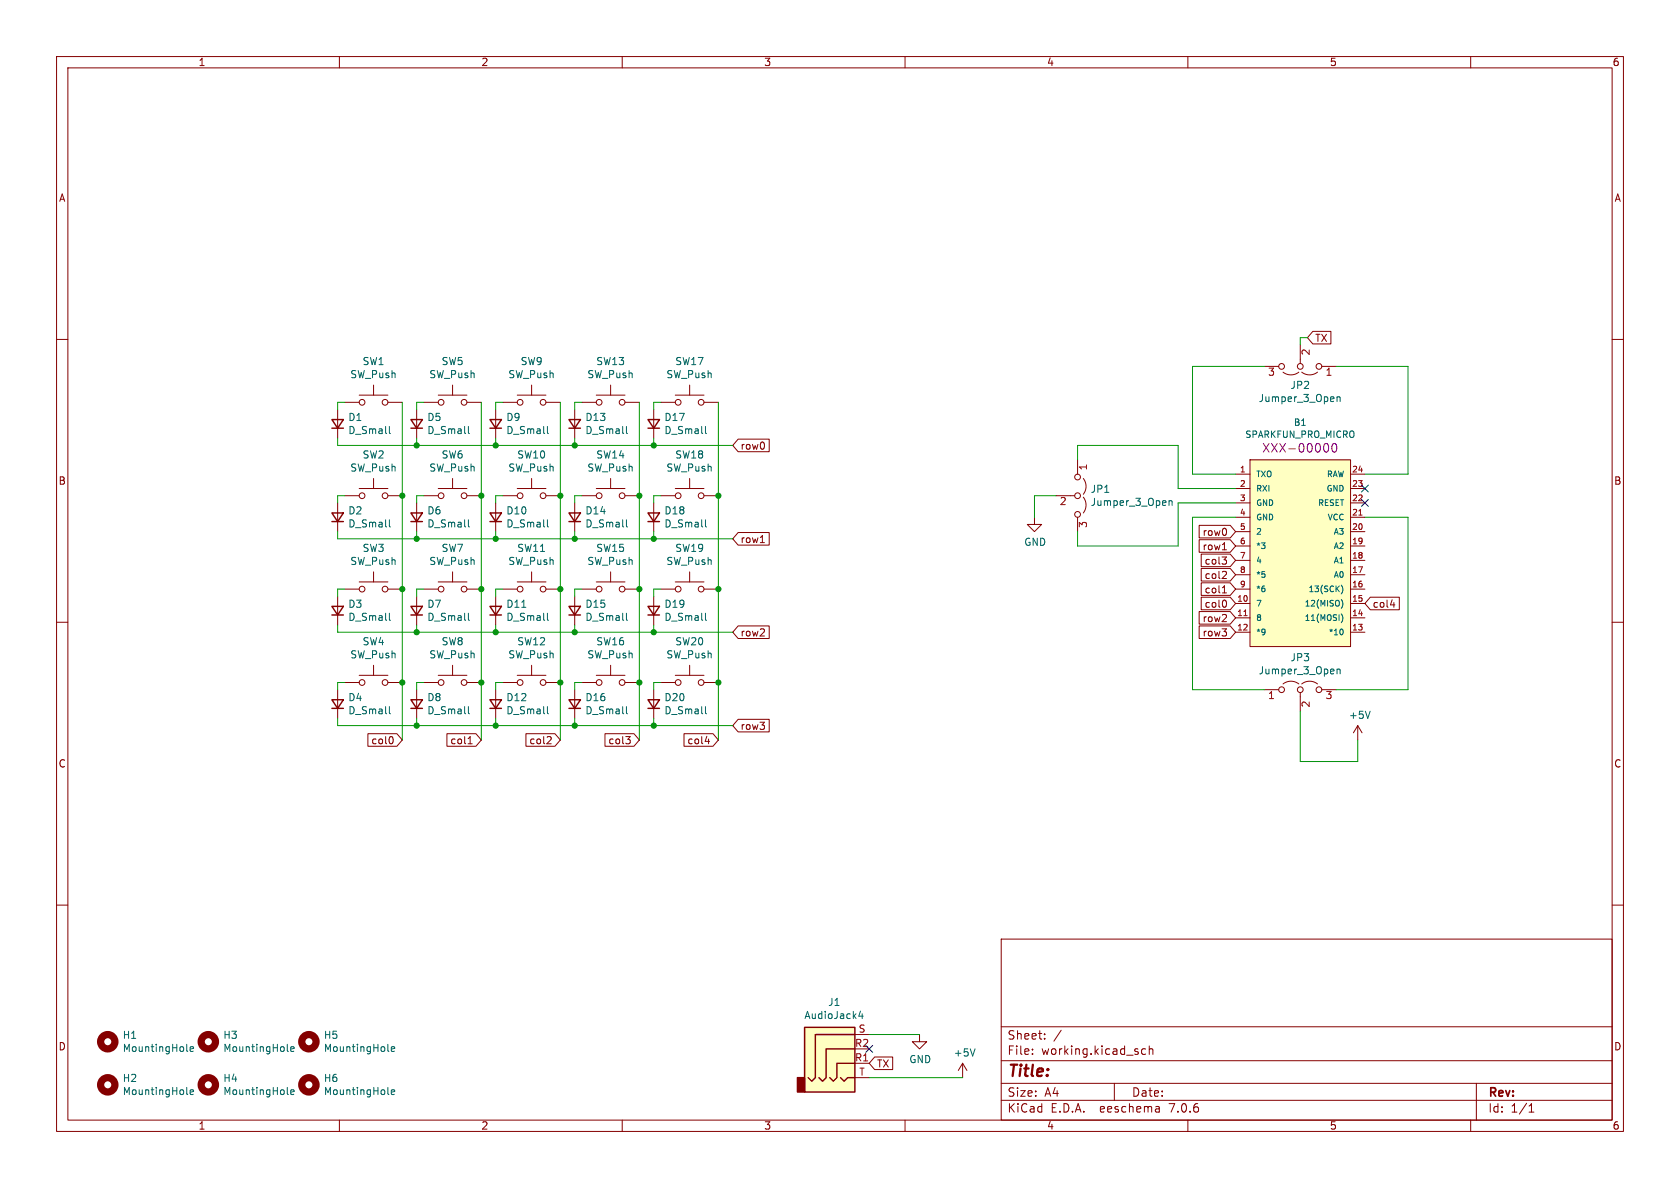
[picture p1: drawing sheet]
EESchema Schematic File Version 4
EELAYER 30 0
EELAYER END
$Descr A4 11693 8268
encoding utf-8
Sheet 1 1
Title ""
Date ""
Rev ""
Comp ""
Comment1 ""
Comment2 ""
Comment3 ""
Comment4 ""
$EndDescr
$Comp
L Switch:SW_Push SW1
U 1 1
P 2600 2800
F 0 "SW1" H 2600 3085 50  0000 C CNN
F 1 "SW_Push" H 2600 2994 50  0000 C CNN
F 2 "keyswitches:SW_PG1350_reversible" H 2600 3000 50  0001 C CNN
F 3 "~" H 2600 3000 50  0001 C CNN
	1    2600 2800
	1    0    0    -1  
$EndComp
$Comp
L Device:D_Small D1
U 1 1
P 2350 2950
F 0 "D1" V 2396 2880 50  0000 R CNN
F 1 "D_Small" V 2305 2880 50  0000 R CNN
F 2 "Diode_THT:D_T-1_P5.08mm_Horizontal" V 2350 2950 50  0001 C CNN
F 3 "~" V 2350 2950 50  0001 C CNN
	1    2350 2950
	0    -1   -1   0   
$EndComp
Wire Wire Line
	2400 2800 2350 2800
Wire Wire Line
	2350 2800 2350 2850
Wire Wire Line
	2350 3050 2350 3100
Wire Wire Line
	2350 3100 2900 3100
Wire Wire Line
	2800 2800 2800 3450
$Comp
L Switch:SW_Push SW2
U 1 1
P 2600 3450
F 0 "SW2" H 2600 3735 50  0000 C CNN
F 1 "SW_Push" H 2600 3644 50  0000 C CNN
F 2 "keyswitches:SW_PG1350_reversible" H 2600 3650 50  0001 C CNN
F 3 "~" H 2600 3650 50  0001 C CNN
	1    2600 3450
	1    0    0    -1  
$EndComp
$Comp
L Device:D_Small D2
U 1 1
P 2350 3600
F 0 "D2" V 2396 3530 50  0000 R CNN
F 1 "D_Small" V 2305 3530 50  0000 R CNN
F 2 "Diode_THT:D_T-1_P5.08mm_Horizontal" V 2350 3600 50  0001 C CNN
F 3 "~" V 2350 3600 50  0001 C CNN
	1    2350 3600
	0    -1   -1   0   
$EndComp
Wire Wire Line
	2400 3450 2350 3450
Wire Wire Line
	2350 3450 2350 3500
Wire Wire Line
	2350 3700 2350 3750
Wire Wire Line
	2350 3750 2900 3750
Wire Wire Line
	2800 3450 2800 4100
$Comp
L Switch:SW_Push SW3
U 1 1
P 2600 4100
F 0 "SW3" H 2600 4385 50  0000 C CNN
F 1 "SW_Push" H 2600 4294 50  0000 C CNN
F 2 "keyswitches:SW_PG1350_reversible" H 2600 4300 50  0001 C CNN
F 3 "~" H 2600 4300 50  0001 C CNN
	1    2600 4100
	1    0    0    -1  
$EndComp
$Comp
L Device:D_Small D3
U 1 1
P 2350 4250
F 0 "D3" V 2396 4180 50  0000 R CNN
F 1 "D_Small" V 2305 4180 50  0000 R CNN
F 2 "Diode_THT:D_T-1_P5.08mm_Horizontal" V 2350 4250 50  0001 C CNN
F 3 "~" V 2350 4250 50  0001 C CNN
	1    2350 4250
	0    -1   -1   0   
$EndComp
Wire Wire Line
	2400 4100 2350 4100
Wire Wire Line
	2350 4100 2350 4150
Wire Wire Line
	2350 4350 2350 4400
Wire Wire Line
	2350 4400 2900 4400
Wire Wire Line
	2800 4100 2800 4750
$Comp
L Switch:SW_Push SW4
U 1 1
P 2600 4750
F 0 "SW4" H 2600 5035 50  0000 C CNN
F 1 "SW_Push" H 2600 4944 50  0000 C CNN
F 2 "keyswitches:SW_PG1350_reversible" H 2600 4950 50  0001 C CNN
F 3 "~" H 2600 4950 50  0001 C CNN
	1    2600 4750
	1    0    0    -1  
$EndComp
$Comp
L Device:D_Small D4
U 1 1
P 2350 4900
F 0 "D4" V 2396 4830 50  0000 R CNN
F 1 "D_Small" V 2305 4830 50  0000 R CNN
F 2 "Diode_THT:D_T-1_P5.08mm_Horizontal" V 2350 4900 50  0001 C CNN
F 3 "~" V 2350 4900 50  0001 C CNN
	1    2350 4900
	0    -1   -1   0   
$EndComp
Wire Wire Line
	2400 4750 2350 4750
Wire Wire Line
	2350 4750 2350 4800
Wire Wire Line
	2350 5000 2350 5050
Wire Wire Line
	2350 5050 2900 5050
Wire Wire Line
	2800 4750 2800 5150
$Comp
L Switch:SW_Push SW5
U 1 1
P 3150 2800
F 0 "SW5" H 3150 3085 50  0000 C CNN
F 1 "SW_Push" H 3150 2994 50  0000 C CNN
F 2 "keyswitches:SW_PG1350_reversible" H 3150 3000 50  0001 C CNN
F 3 "~" H 3150 3000 50  0001 C CNN
	1    3150 2800
	1    0    0    -1  
$EndComp
$Comp
L Device:D_Small D5
U 1 1
P 2900 2950
F 0 "D5" V 2946 2880 50  0000 R CNN
F 1 "D_Small" V 2855 2880 50  0000 R CNN
F 2 "Diode_THT:D_T-1_P5.08mm_Horizontal" V 2900 2950 50  0001 C CNN
F 3 "~" V 2900 2950 50  0001 C CNN
	1    2900 2950
	0    -1   -1   0   
$EndComp
Wire Wire Line
	2950 2800 2900 2800
Wire Wire Line
	2900 2800 2900 2850
Wire Wire Line
	2900 3050 2900 3100
Wire Wire Line
	2900 3100 3450 3100
Wire Wire Line
	3350 2800 3350 3450
$Comp
L Switch:SW_Push SW6
U 1 1
P 3150 3450
F 0 "SW6" H 3150 3735 50  0000 C CNN
F 1 "SW_Push" H 3150 3644 50  0000 C CNN
F 2 "keyswitches:SW_PG1350_reversible" H 3150 3650 50  0001 C CNN
F 3 "~" H 3150 3650 50  0001 C CNN
	1    3150 3450
	1    0    0    -1  
$EndComp
$Comp
L Device:D_Small D6
U 1 1
P 2900 3600
F 0 "D6" V 2946 3530 50  0000 R CNN
F 1 "D_Small" V 2855 3530 50  0000 R CNN
F 2 "Diode_THT:D_T-1_P5.08mm_Horizontal" V 2900 3600 50  0001 C CNN
F 3 "~" V 2900 3600 50  0001 C CNN
	1    2900 3600
	0    -1   -1   0   
$EndComp
Wire Wire Line
	2950 3450 2900 3450
Wire Wire Line
	2900 3450 2900 3500
Wire Wire Line
	2900 3700 2900 3750
Wire Wire Line
	2900 3750 3450 3750
Wire Wire Line
	3350 3450 3350 4100
$Comp
L Switch:SW_Push SW7
U 1 1
P 3150 4100
F 0 "SW7" H 3150 4385 50  0000 C CNN
F 1 "SW_Push" H 3150 4294 50  0000 C CNN
F 2 "keyswitches:SW_PG1350_reversible" H 3150 4300 50  0001 C CNN
F 3 "~" H 3150 4300 50  0001 C CNN
	1    3150 4100
	1    0    0    -1  
$EndComp
$Comp
L Device:D_Small D7
U 1 1
P 2900 4250
F 0 "D7" V 2946 4180 50  0000 R CNN
F 1 "D_Small" V 2855 4180 50  0000 R CNN
F 2 "Diode_THT:D_T-1_P5.08mm_Horizontal" V 2900 4250 50  0001 C CNN
F 3 "~" V 2900 4250 50  0001 C CNN
	1    2900 4250
	0    -1   -1   0   
$EndComp
Wire Wire Line
	2950 4100 2900 4100
Wire Wire Line
	2900 4100 2900 4150
Wire Wire Line
	2900 4350 2900 4400
Wire Wire Line
	2900 4400 3450 4400
Wire Wire Line
	3350 4100 3350 4750
$Comp
L Switch:SW_Push SW8
U 1 1
P 3150 4750
F 0 "SW8" H 3150 5035 50  0000 C CNN
F 1 "SW_Push" H 3150 4944 50  0000 C CNN
F 2 "keyswitches:SW_PG1350_reversible" H 3150 4950 50  0001 C CNN
F 3 "~" H 3150 4950 50  0001 C CNN
	1    3150 4750
	1    0    0    -1  
$EndComp
$Comp
L Device:D_Small D8
U 1 1
P 2900 4900
F 0 "D8" V 2946 4830 50  0000 R CNN
F 1 "D_Small" V 2855 4830 50  0000 R CNN
F 2 "Diode_THT:D_T-1_P5.08mm_Horizontal" V 2900 4900 50  0001 C CNN
F 3 "~" V 2900 4900 50  0001 C CNN
	1    2900 4900
	0    -1   -1   0   
$EndComp
Wire Wire Line
	2950 4750 2900 4750
Wire Wire Line
	2900 4750 2900 4800
Wire Wire Line
	2900 5000 2900 5050
Wire Wire Line
	2900 5050 3450 5050
Wire Wire Line
	3350 4750 3350 5150
$Comp
L Switch:SW_Push SW9
U 1 1
P 3700 2800
F 0 "SW9" H 3700 3085 50  0000 C CNN
F 1 "SW_Push" H 3700 2994 50  0000 C CNN
F 2 "keyswitches:SW_PG1350_reversible" H 3700 3000 50  0001 C CNN
F 3 "~" H 3700 3000 50  0001 C CNN
	1    3700 2800
	1    0    0    -1  
$EndComp
$Comp
L Device:D_Small D9
U 1 1
P 3450 2950
F 0 "D9" V 3496 2880 50  0000 R CNN
F 1 "D_Small" V 3405 2880 50  0000 R CNN
F 2 "Diode_THT:D_T-1_P5.08mm_Horizontal" V 3450 2950 50  0001 C CNN
F 3 "~" V 3450 2950 50  0001 C CNN
	1    3450 2950
	0    -1   -1   0   
$EndComp
Wire Wire Line
	3500 2800 3450 2800
Wire Wire Line
	3450 2800 3450 2850
Wire Wire Line
	3450 3050 3450 3100
Wire Wire Line
	3450 3100 4000 3100
Wire Wire Line
	3900 2800 3900 3450
$Comp
L Switch:SW_Push SW10
U 1 1
P 3700 3450
F 0 "SW10" H 3700 3735 50  0000 C CNN
F 1 "SW_Push" H 3700 3644 50  0000 C CNN
F 2 "keyswitches:SW_PG1350_reversible" H 3700 3650 50  0001 C CNN
F 3 "~" H 3700 3650 50  0001 C CNN
	1    3700 3450
	1    0    0    -1  
$EndComp
$Comp
L Device:D_Small D10
U 1 1
P 3450 3600
F 0 "D10" V 3496 3530 50  0000 R CNN
F 1 "D_Small" V 3405 3530 50  0000 R CNN
F 2 "Diode_THT:D_T-1_P5.08mm_Horizontal" V 3450 3600 50  0001 C CNN
F 3 "~" V 3450 3600 50  0001 C CNN
	1    3450 3600
	0    -1   -1   0   
$EndComp
Wire Wire Line
	3500 3450 3450 3450
Wire Wire Line
	3450 3450 3450 3500
Wire Wire Line
	3450 3700 3450 3750
Wire Wire Line
	3450 3750 4000 3750
Wire Wire Line
	3900 3450 3900 4100
$Comp
L Switch:SW_Push SW11
U 1 1
P 3700 4100
F 0 "SW11" H 3700 4385 50  0000 C CNN
F 1 "SW_Push" H 3700 4294 50  0000 C CNN
F 2 "keyswitches:SW_PG1350_reversible" H 3700 4300 50  0001 C CNN
F 3 "~" H 3700 4300 50  0001 C CNN
	1    3700 4100
	1    0    0    -1  
$EndComp
$Comp
L Device:D_Small D11
U 1 1
P 3450 4250
F 0 "D11" V 3496 4180 50  0000 R CNN
F 1 "D_Small" V 3405 4180 50  0000 R CNN
F 2 "Diode_THT:D_T-1_P5.08mm_Horizontal" V 3450 4250 50  0001 C CNN
F 3 "~" V 3450 4250 50  0001 C CNN
	1    3450 4250
	0    -1   -1   0   
$EndComp
Wire Wire Line
	3500 4100 3450 4100
Wire Wire Line
	3450 4100 3450 4150
Wire Wire Line
	3450 4350 3450 4400
Wire Wire Line
	3450 4400 4000 4400
Wire Wire Line
	3900 4100 3900 4750
$Comp
L Switch:SW_Push SW12
U 1 1
P 3700 4750
F 0 "SW12" H 3700 5035 50  0000 C CNN
F 1 "SW_Push" H 3700 4944 50  0000 C CNN
F 2 "keyswitches:SW_PG1350_reversible" H 3700 4950 50  0001 C CNN
F 3 "~" H 3700 4950 50  0001 C CNN
	1    3700 4750
	1    0    0    -1  
$EndComp
$Comp
L Device:D_Small D12
U 1 1
P 3450 4900
F 0 "D12" V 3496 4830 50  0000 R CNN
F 1 "D_Small" V 3405 4830 50  0000 R CNN
F 2 "Diode_THT:D_T-1_P5.08mm_Horizontal" V 3450 4900 50  0001 C CNN
F 3 "~" V 3450 4900 50  0001 C CNN
	1    3450 4900
	0    -1   -1   0   
$EndComp
Wire Wire Line
	3500 4750 3450 4750
Wire Wire Line
	3450 4750 3450 4800
Wire Wire Line
	3450 5000 3450 5050
Wire Wire Line
	3450 5050 4000 5050
Wire Wire Line
	3900 4750 3900 5150
$Comp
L Switch:SW_Push SW13
U 1 1
P 4250 2800
F 0 "SW13" H 4250 3085 50  0000 C CNN
F 1 "SW_Push" H 4250 2994 50  0000 C CNN
F 2 "keyswitches:SW_PG1350_reversible" H 4250 3000 50  0001 C CNN
F 3 "~" H 4250 3000 50  0001 C CNN
	1    4250 2800
	1    0    0    -1  
$EndComp
$Comp
L Device:D_Small D13
U 1 1
P 4000 2950
F 0 "D13" V 4046 2880 50  0000 R CNN
F 1 "D_Small" V 3955 2880 50  0000 R CNN
F 2 "Diode_THT:D_T-1_P5.08mm_Horizontal" V 4000 2950 50  0001 C CNN
F 3 "~" V 4000 2950 50  0001 C CNN
	1    4000 2950
	0    -1   -1   0   
$EndComp
Wire Wire Line
	4050 2800 4000 2800
Wire Wire Line
	4000 2800 4000 2850
Wire Wire Line
	4000 3050 4000 3100
Wire Wire Line
	4000 3100 4550 3100
Wire Wire Line
	4450 2800 4450 3450
$Comp
L Switch:SW_Push SW14
U 1 1
P 4250 3450
F 0 "SW14" H 4250 3735 50  0000 C CNN
F 1 "SW_Push" H 4250 3644 50  0000 C CNN
F 2 "keyswitches:SW_PG1350_reversible" H 4250 3650 50  0001 C CNN
F 3 "~" H 4250 3650 50  0001 C CNN
	1    4250 3450
	1    0    0    -1  
$EndComp
$Comp
L Device:D_Small D14
U 1 1
P 4000 3600
F 0 "D14" V 4046 3530 50  0000 R CNN
F 1 "D_Small" V 3955 3530 50  0000 R CNN
F 2 "Diode_THT:D_T-1_P5.08mm_Horizontal" V 4000 3600 50  0001 C CNN
F 3 "~" V 4000 3600 50  0001 C CNN
	1    4000 3600
	0    -1   -1   0   
$EndComp
Wire Wire Line
	4050 3450 4000 3450
Wire Wire Line
	4000 3450 4000 3500
Wire Wire Line
	4000 3700 4000 3750
Wire Wire Line
	4000 3750 4550 3750
Wire Wire Line
	4450 3450 4450 4100
$Comp
L Switch:SW_Push SW15
U 1 1
P 4250 4100
F 0 "SW15" H 4250 4385 50  0000 C CNN
F 1 "SW_Push" H 4250 4294 50  0000 C CNN
F 2 "keyswitches:SW_PG1350_reversible" H 4250 4300 50  0001 C CNN
F 3 "~" H 4250 4300 50  0001 C CNN
	1    4250 4100
	1    0    0    -1  
$EndComp
$Comp
L Device:D_Small D15
U 1 1
P 4000 4250
F 0 "D15" V 4046 4180 50  0000 R CNN
F 1 "D_Small" V 3955 4180 50  0000 R CNN
F 2 "Diode_THT:D_T-1_P5.08mm_Horizontal" V 4000 4250 50  0001 C CNN
F 3 "~" V 4000 4250 50  0001 C CNN
	1    4000 4250
	0    -1   -1   0   
$EndComp
Wire Wire Line
	4050 4100 4000 4100
Wire Wire Line
	4000 4100 4000 4150
Wire Wire Line
	4000 4350 4000 4400
Wire Wire Line
	4000 4400 4550 4400
Wire Wire Line
	4450 4100 4450 4750
$Comp
L Switch:SW_Push SW16
U 1 1
P 4250 4750
F 0 "SW16" H 4250 5035 50  0000 C CNN
F 1 "SW_Push" H 4250 4944 50  0000 C CNN
F 2 "keyswitches:SW_PG1350_reversible" H 4250 4950 50  0001 C CNN
F 3 "~" H 4250 4950 50  0001 C CNN
	1    4250 4750
	1    0    0    -1  
$EndComp
$Comp
L Device:D_Small D16
U 1 1
P 4000 4900
F 0 "D16" V 4046 4830 50  0000 R CNN
F 1 "D_Small" V 3955 4830 50  0000 R CNN
F 2 "Diode_THT:D_T-1_P5.08mm_Horizontal" V 4000 4900 50  0001 C CNN
F 3 "~" V 4000 4900 50  0001 C CNN
	1    4000 4900
	0    -1   -1   0   
$EndComp
Wire Wire Line
	4050 4750 4000 4750
Wire Wire Line
	4000 4750 4000 4800
Wire Wire Line
	4000 5000 4000 5050
Wire Wire Line
	4000 5050 4550 5050
Wire Wire Line
	4450 4750 4450 5150
$Comp
L Switch:SW_Push SW17
U 1 1
P 4800 2800
F 0 "SW17" H 4800 3085 50  0000 C CNN
F 1 "SW_Push" H 4800 2994 50  0000 C CNN
F 2 "keyswitches:SW_PG1350_reversible" H 4800 3000 50  0001 C CNN
F 3 "~" H 4800 3000 50  0001 C CNN
	1    4800 2800
	1    0    0    -1  
$EndComp
$Comp
L Device:D_Small D17
U 1 1
P 4550 2950
F 0 "D17" V 4596 2880 50  0000 R CNN
F 1 "D_Small" V 4505 2880 50  0000 R CNN
F 2 "Diode_THT:D_T-1_P5.08mm_Horizontal" V 4550 2950 50  0001 C CNN
F 3 "~" V 4550 2950 50  0001 C CNN
	1    4550 2950
	0    -1   -1   0   
$EndComp
Wire Wire Line
	4600 2800 4550 2800
Wire Wire Line
	4550 2800 4550 2850
Wire Wire Line
	4550 3050 4550 3100
Wire Wire Line
	4550 3100 5100 3100
Wire Wire Line
	5000 2800 5000 3450
$Comp
L Switch:SW_Push SW18
U 1 1
P 4800 3450
F 0 "SW18" H 4800 3735 50  0000 C CNN
F 1 "SW_Push" H 4800 3644 50  0000 C CNN
F 2 "keyswitches:SW_PG1350_reversible" H 4800 3650 50  0001 C CNN
F 3 "~" H 4800 3650 50  0001 C CNN
	1    4800 3450
	1    0    0    -1  
$EndComp
$Comp
L Device:D_Small D18
U 1 1
P 4550 3600
F 0 "D18" V 4596 3530 50  0000 R CNN
F 1 "D_Small" V 4505 3530 50  0000 R CNN
F 2 "Diode_THT:D_T-1_P5.08mm_Horizontal" V 4550 3600 50  0001 C CNN
F 3 "~" V 4550 3600 50  0001 C CNN
	1    4550 3600
	0    -1   -1   0   
$EndComp
Wire Wire Line
	4600 3450 4550 3450
Wire Wire Line
	4550 3450 4550 3500
Wire Wire Line
	4550 3700 4550 3750
Wire Wire Line
	4550 3750 5100 3750
Wire Wire Line
	5000 3450 5000 4100
$Comp
L Switch:SW_Push SW19
U 1 1
P 4800 4100
F 0 "SW19" H 4800 4385 50  0000 C CNN
F 1 "SW_Push" H 4800 4294 50  0000 C CNN
F 2 "keyswitches:SW_PG1350_reversible" H 4800 4300 50  0001 C CNN
F 3 "~" H 4800 4300 50  0001 C CNN
	1    4800 4100
	1    0    0    -1  
$EndComp
$Comp
L Device:D_Small D19
U 1 1
P 4550 4250
F 0 "D19" V 4596 4180 50  0000 R CNN
F 1 "D_Small" V 4505 4180 50  0000 R CNN
F 2 "Diode_THT:D_T-1_P5.08mm_Horizontal" V 4550 4250 50  0001 C CNN
F 3 "~" V 4550 4250 50  0001 C CNN
	1    4550 4250
	0    -1   -1   0   
$EndComp
Wire Wire Line
	4600 4100 4550 4100
Wire Wire Line
	4550 4100 4550 4150
Wire Wire Line
	4550 4350 4550 4400
Wire Wire Line
	4550 4400 5100 4400
Wire Wire Line
	5000 4100 5000 4750
$Comp
L Switch:SW_Push SW20
U 1 1
P 4800 4750
F 0 "SW20" H 4800 5035 50  0000 C CNN
F 1 "SW_Push" H 4800 4944 50  0000 C CNN
F 2 "keyswitches:SW_PG1350_reversible" H 4800 4950 50  0001 C CNN
F 3 "~" H 4800 4950 50  0001 C CNN
	1    4800 4750
	1    0    0    -1  
$EndComp
$Comp
L Device:D_Small D20
U 1 1
P 4550 4900
F 0 "D20" V 4596 4830 50  0000 R CNN
F 1 "D_Small" V 4505 4830 50  0000 R CNN
F 2 "Diode_THT:D_T-1_P5.08mm_Horizontal" V 4550 4900 50  0001 C CNN
F 3 "~" V 4550 4900 50  0001 C CNN
	1    4550 4900
	0    -1   -1   0   
$EndComp
Wire Wire Line
	4600 4750 4550 4750
Wire Wire Line
	4550 4750 4550 4800
Wire Wire Line
	4550 5000 4550 5050
Wire Wire Line
	4550 5050 5100 5050
Wire Wire Line
	5000 4750 5000 5150
Text GLabel 2800 5150 0    50   Input ~ 0
col0
Connection ~ 2800 4750
Text GLabel 3350 5150 0    50   Input ~ 0
col1
Connection ~ 3350 4750
Text GLabel 3900 5150 0    50   Input ~ 0
col2
Connection ~ 3900 4750
Text GLabel 4450 5150 0    50   Input ~ 0
col3
Connection ~ 4450 4750
Text GLabel 5000 5150 0    50   Input ~ 0
col4
Connection ~ 5000 4750
Text GLabel 5100 3100 2    50   Input ~ 0
row0
Text GLabel 5100 3750 2    50   Input ~ 0
row1
Text GLabel 5100 4400 2    50   Input ~ 0
row2
Text GLabel 5100 5050 2    50   Input ~ 0
row3
Connection ~ 2800 3450
Connection ~ 2800 4100
Connection ~ 2900 3100
Connection ~ 2900 3750
Connection ~ 2900 4400
Connection ~ 2900 5050
Connection ~ 3350 3450
Connection ~ 3350 4100
Connection ~ 3450 3100
Connection ~ 3450 3750
Connection ~ 3450 4400
Connection ~ 3450 5050
Connection ~ 3900 3450
Connection ~ 3900 4100
Connection ~ 4000 3100
Connection ~ 4000 3750
Connection ~ 4000 4400
Connection ~ 4000 5050
Connection ~ 4450 3450
Connection ~ 4450 4100
Connection ~ 4550 3100
Connection ~ 4550 3750
Connection ~ 4550 4400
Connection ~ 4550 5050
Connection ~ 5000 3450
Connection ~ 5000 4100
$Comp
L SparkFun-Boards:SPARKFUN_PRO_MICRO B1
U 1 1
P 9050 3850
F 0 "B1" H 9050 4760 45  0000 C CNN
F 1 "SPARKFUN_PRO_MICRO" H 9050 4676 45  0000 C CNN
F 2 "Boards:SPARKFUN_PRO_MICRO" H 9050 4650 20  0001 C CNN
F 3 "" H 9050 3850 50  0001 C CNN
F 4 "XXX-00000" H 9050 4581 60  0000 C CNN "Field4"
	1    9050 3850
	1    0    0    -1  
$EndComp
Wire Wire Line
	6050 7500 6700 7500
Wire Wire Line
	6050 7200 6400 7200
Text GLabel 6050 7400 2    50   Input ~ 0
TX
$Comp
L power:+5V #PWR0101
U 1 1
P 6700 7500
F 0 "#PWR0101" H 6700 7350 50  0001 C CNN
F 1 "+5V" H 6715 7673 50  0000 C CNN
F 2 "" H 6700 7500 50  0001 C CNN
F 3 "" H 6700 7500 50  0001 C CNN
	1    6700 7500
	1    0    0    -1  
$EndComp
$Comp
L power:GND #PWR0102
U 1 1
P 6400 7200
F 0 "#PWR0102" H 6400 6950 50  0001 C CNN
F 1 "GND" H 6405 7027 50  0000 C CNN
F 2 "" H 6400 7200 50  0001 C CNN
F 3 "" H 6400 7200 50  0001 C CNN
	1    6400 7200
	1    0    0    -1  
$EndComp
$Comp
L Connector:AudioJack4 J1
U 1 1
P 5850 7300
F 0 "J1" H 5807 7625 50  0000 C CNN
F 1 "AudioJack4" H 5807 7534 50  0000 C CNN
F 2 "Connector_Audio:Jack_3.5mm_PJ320D_Horizontal" H 5850 7300 50  0001 C CNN
F 3 "~" H 5850 7300 50  0001 C CNN
	1    5850 7300
	1    0    0    -1  
$EndComp
$Comp
L Jumper:Jumper_3_Open JP2
U 1 1
P 9050 2550
F 0 "JP2" H 9050 2681 50  0000 C CNN
F 1 "Jumper_3_Open" H 9050 2772 50  0000 C CNN
F 2 "Connector_PinHeader_1.27mm:PinHeader_1x03_P1.27mm_Vertical" H 9050 2550 50  0001 C CNN
F 3 "~" H 9050 2550 50  0001 C CNN
	1    9050 2550
	-1   0    0    1   
$EndComp
$Comp
L Jumper:Jumper_3_Open JP3
U 1 1
P 9050 4800
F 0 "JP3" H 9050 5024 50  0000 C CNN
F 1 "Jumper_3_Open" H 9050 4933 50  0000 C CNN
F 2 "Connector_PinHeader_1.27mm:PinHeader_1x03_P1.27mm_Vertical" H 9050 4800 50  0001 C CNN
F 3 "~" H 9050 4800 50  0001 C CNN
	1    9050 4800
	1    0    0    -1  
$EndComp
Wire Wire Line
	8600 3300 8300 3300
Wire Wire Line
	8300 3300 8300 2550
Wire Wire Line
	8300 2550 8800 2550
Wire Wire Line
	9500 3300 9800 3300
Wire Wire Line
	9800 3300 9800 2550
Wire Wire Line
	9800 2550 9300 2550
Text GLabel 9100 2350 2    50   Input ~ 0
TX
Wire Wire Line
	9100 2350 9050 2350
Wire Wire Line
	9050 2350 9050 2400
NoConn ~ 6050 7300
Wire Wire Line
	9500 3600 9800 3600
Wire Wire Line
	9800 3600 9800 4800
Wire Wire Line
	9800 4800 9300 4800
Wire Wire Line
	8600 3600 8300 3600
Wire Wire Line
	8300 3600 8300 4800
Wire Wire Line
	8300 4800 8800 4800
$Comp
L power:+5V #PWR0103
U 1 1
P 9450 5150
F 0 "#PWR0103" H 9450 5000 50  0001 C CNN
F 1 "+5V" H 9465 5323 50  0000 C CNN
F 2 "" H 9450 5150 50  0001 C CNN
F 3 "" H 9450 5150 50  0001 C CNN
	1    9450 5150
	1    0    0    -1  
$EndComp
Wire Wire Line
	9050 4950 9050 5300
Wire Wire Line
	9050 5300 9450 5300
Wire Wire Line
	9450 5300 9450 5150
$Comp
L Jumper:Jumper_3_Open JP1
U 1 1
P 7500 3450
F 0 "JP1" V 7454 3537 50  0000 L CNN
F 1 "Jumper_3_Open" V 7545 3537 50  0000 L CNN
F 2 "Connector_PinHeader_1.27mm:PinHeader_1x03_P1.27mm_Vertical" H 7500 3450 50  0001 C CNN
F 3 "~" H 7500 3450 50  0001 C CNN
	1    7500 3450
	0    1    1    0   
$EndComp
Wire Wire Line
	8600 3500 8200 3500
Wire Wire Line
	8200 3500 8200 3800
Wire Wire Line
	8200 3800 7500 3800
Wire Wire Line
	7500 3800 7500 3700
Wire Wire Line
	8600 3400 8200 3400
Wire Wire Line
	8200 3400 8200 3100
Wire Wire Line
	8200 3100 7500 3100
Wire Wire Line
	7500 3100 7500 3200
$Comp
L power:GND #PWR0104
U 1 1
P 7200 3600
F 0 "#PWR0104" H 7200 3350 50  0001 C CNN
F 1 "GND" H 7205 3427 50  0000 C CNN
F 2 "" H 7200 3600 50  0001 C CNN
F 3 "" H 7200 3600 50  0001 C CNN
	1    7200 3600
	1    0    0    -1  
$EndComp
Wire Wire Line
	7200 3600 7200 3450
Wire Wire Line
	7200 3450 7350 3450
NoConn ~ 9500 3500
NoConn ~ 9500 3400
$Comp
L Mechanical:MountingHole H2
U 1 1
P 750 7550
F 0 "H2" H 850 7596 50  0000 L CNN
F 1 "MountingHole" H 850 7505 50  0000 L CNN
F 2 "MountingHole:MountingHole_2.2mm_M2" H 750 7550 50  0001 C CNN
F 3 "~" H 750 7550 50  0001 C CNN
	1    750  7550
	1    0    0    -1  
$EndComp
$Comp
L Mechanical:MountingHole H4
U 1 1
P 1450 7550
F 0 "H4" H 1550 7596 50  0000 L CNN
F 1 "MountingHole" H 1550 7505 50  0000 L CNN
F 2 "MountingHole:MountingHole_2.2mm_M2" H 1450 7550 50  0001 C CNN
F 3 "~" H 1450 7550 50  0001 C CNN
	1    1450 7550
	1    0    0    -1  
$EndComp
$Comp
L Mechanical:MountingHole H6
U 1 1
P 2150 7550
F 0 "H6" H 2250 7596 50  0000 L CNN
F 1 "MountingHole" H 2250 7505 50  0000 L CNN
F 2 "MountingHole:MountingHole_2.2mm_M2" H 2150 7550 50  0001 C CNN
F 3 "~" H 2150 7550 50  0001 C CNN
	1    2150 7550
	1    0    0    -1  
$EndComp
$Comp
L Mechanical:MountingHole H1
U 1 1
P 750 7250
F 0 "H1" H 850 7296 50  0000 L CNN
F 1 "MountingHole" H 850 7205 50  0000 L CNN
F 2 "MountingHole:MountingHole_2.2mm_M2" H 750 7250 50  0001 C CNN
F 3 "~" H 750 7250 50  0001 C CNN
	1    750  7250
	1    0    0    -1  
$EndComp
$Comp
L Mechanical:MountingHole H3
U 1 1
P 1450 7250
F 0 "H3" H 1550 7296 50  0000 L CNN
F 1 "MountingHole" H 1550 7205 50  0000 L CNN
F 2 "MountingHole:MountingHole_2.2mm_M2" H 1450 7250 50  0001 C CNN
F 3 "~" H 1450 7250 50  0001 C CNN
	1    1450 7250
	1    0    0    -1  
$EndComp
$Comp
L Mechanical:MountingHole H5
U 1 1
P 2150 7250
F 0 "H5" H 2250 7296 50  0000 L CNN
F 1 "MountingHole" H 2250 7205 50  0000 L CNN
F 2 "MountingHole:MountingHole_2.2mm_M2" H 2150 7250 50  0001 C CNN
F 3 "~" H 2150 7250 50  0001 C CNN
	1    2150 7250
	1    0    0    -1  
$EndComp
Text GLabel 8600 3700 0    50   Input ~ 0
row0
Text GLabel 8600 3800 0    50   Input ~ 0
row1
Text GLabel 8600 4300 0    50   Input ~ 0
row2
Text GLabel 8600 4400 0    50   Input ~ 0
row3
Text GLabel 8600 4200 0    50   Input ~ 0
col0
Text GLabel 8600 4100 0    50   Input ~ 0
col1
Text GLabel 8600 4000 0    50   Input ~ 0
col2
Text GLabel 8600 3900 0    50   Input ~ 0
col3
Text GLabel 9500 4200 2    50   Input ~ 0
col4
$EndSCHEMATC
